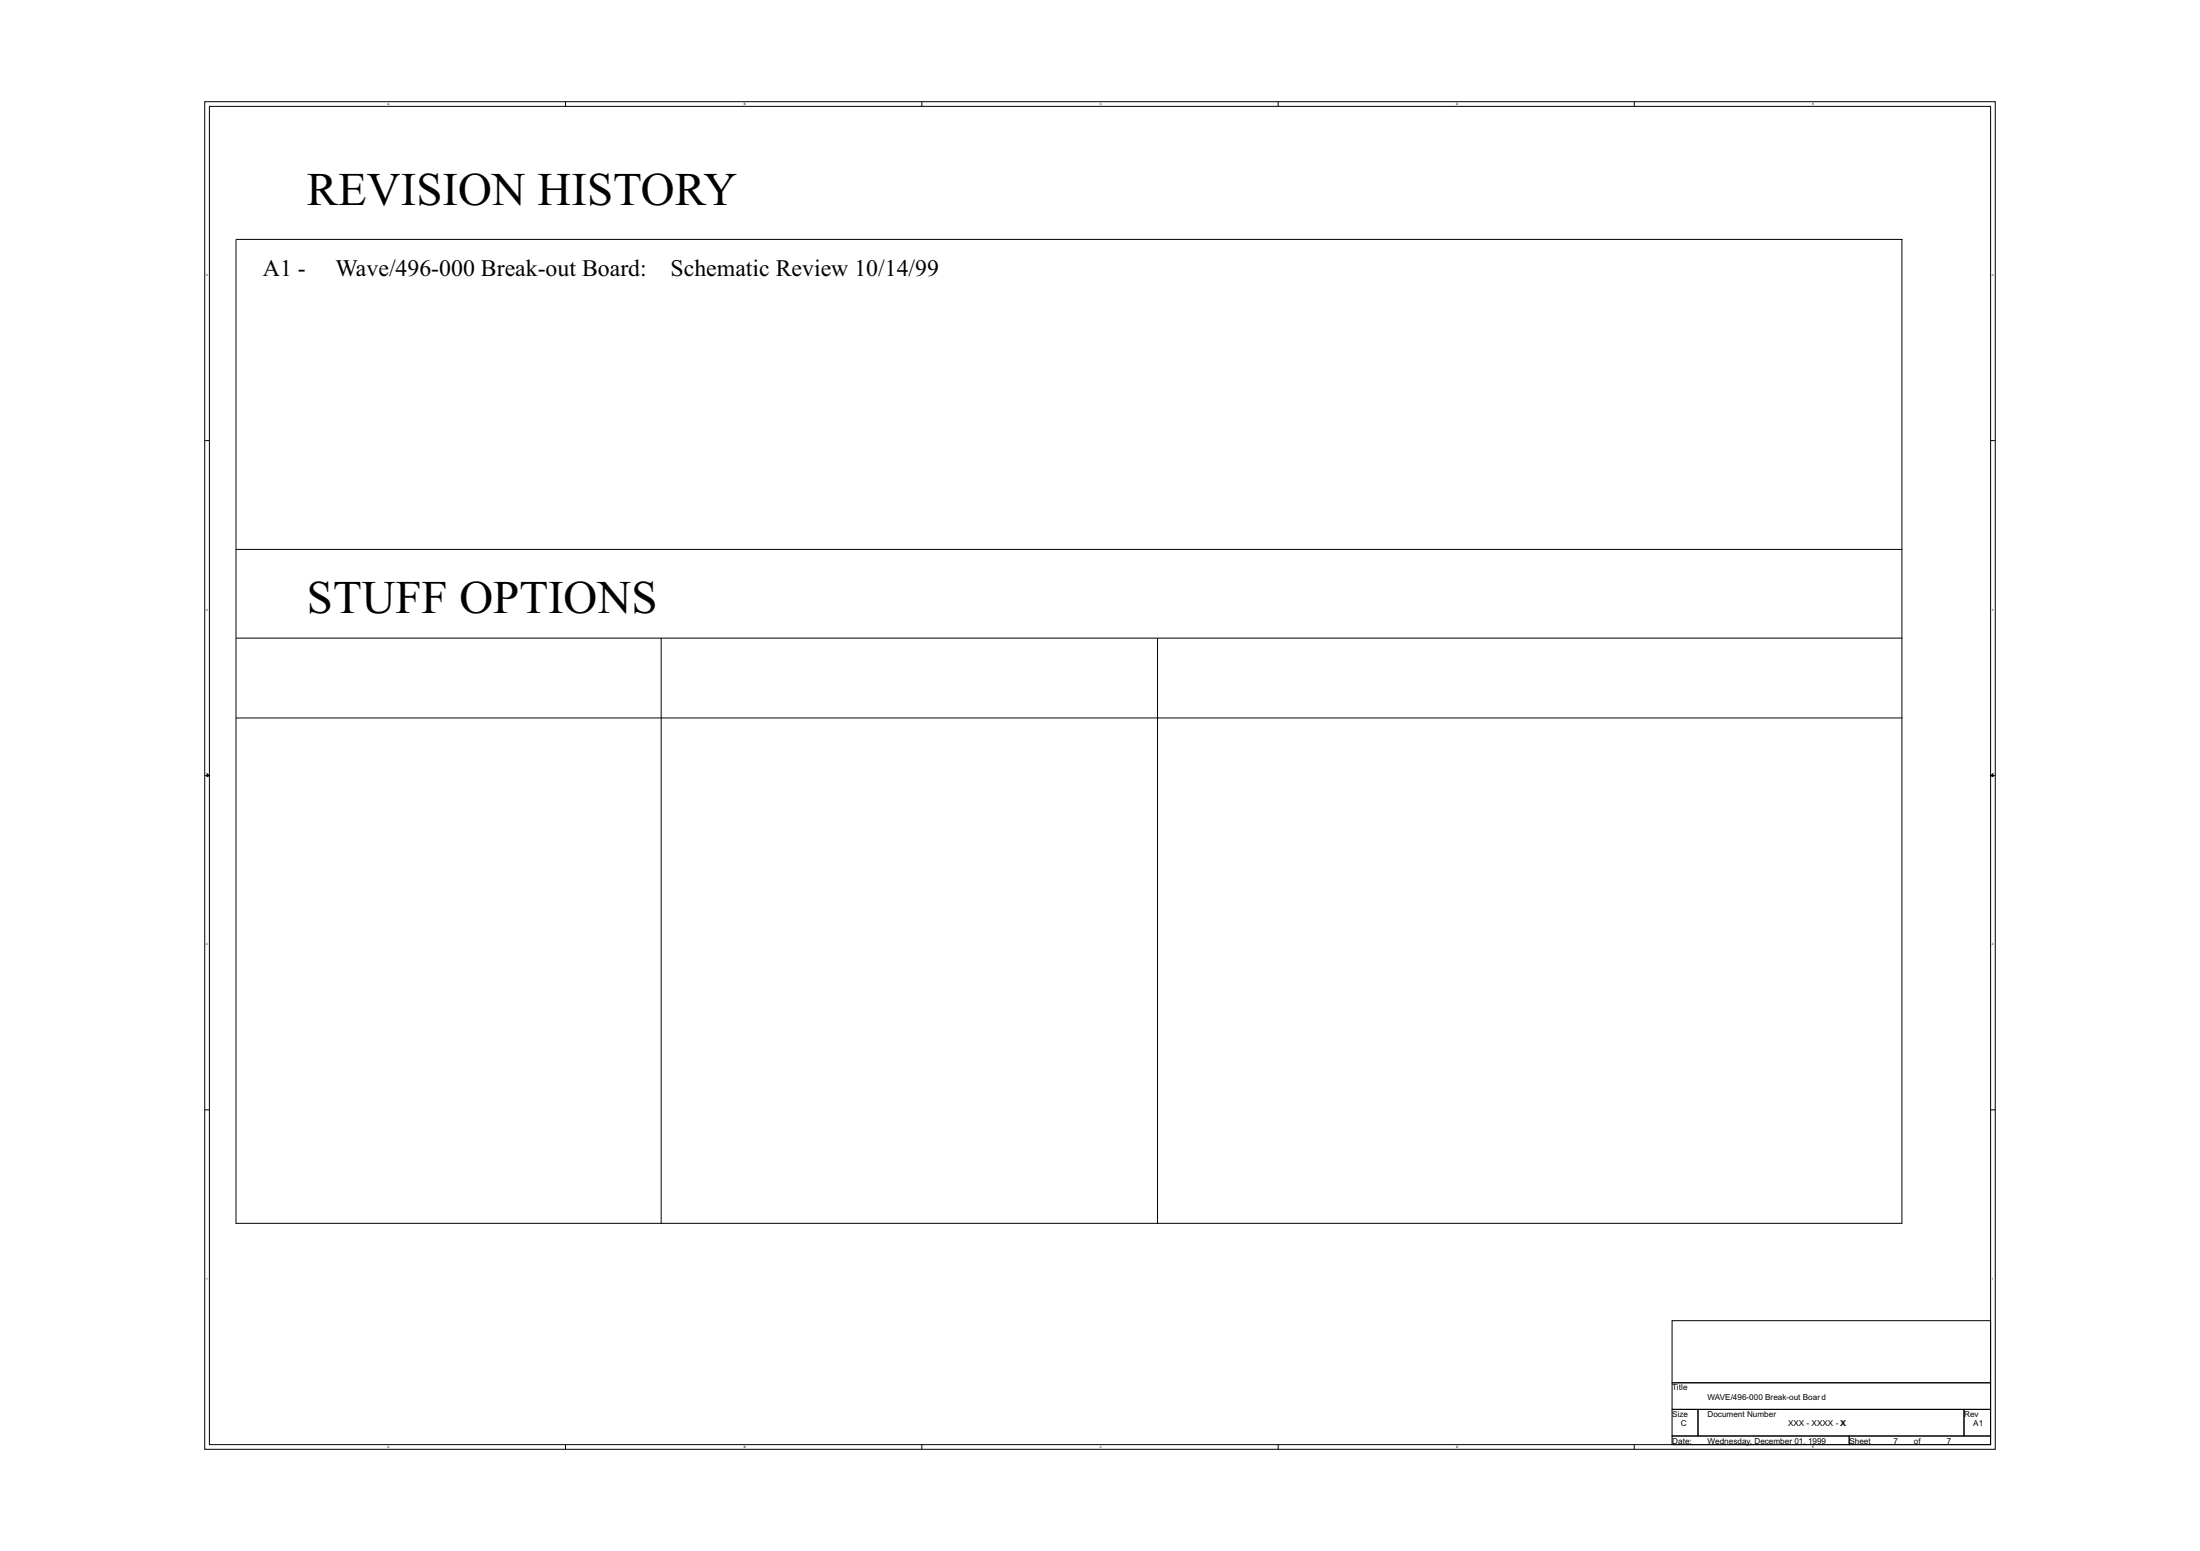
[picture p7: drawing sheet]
<svg xmlns="http://www.w3.org/2000/svg" width="210mm" height="148mm" viewBox="0 0 210 148" stroke-linecap="round" stroke-linejoin="round" font-family="sans-serif">
<g fill="none" stroke="#010202" stroke-width=".1">
<path d="M19.5 9.7h171v128.6h-171zM20 10.1h170v127.8h-170zM54 9.7v.4M88 9.7v.4M122 9.7v.4M156 9.7v.4M19.5 42h.5M190 42h.5M19.5 74h.5M190 74h.5M54 137.9v.4M88 137.9v.4"/>
<path d="M122 137.9v.4M156 137.9v.4M159.6 126h30.4v5.9h-30.4z"/>
</g>
<path d="M19.8 73.8l.2 .2-.2 .1z" fill="#010202"/>
<path d="M19.8 73.8l.2 .2-.2 .1z" fill="none" stroke="#010202" stroke-width=".1"/>
<path d="M190 74l.2-.2v.3z" fill="#010202"/>
<g fill="none" stroke="#010202" stroke-width=".1">
<path d="M181.5 22.8v93.9M181.6 22.8h-159.1v94M22.5 52.4h159.1M22.5 60.9h159.1M22.5 68.5h159.1M63.1 60.9v55.9M110.5 60.9v55.9M190 74l.2-.2v.3zM19.5 105.9h.5M22.5 116.7h159.1M190 105.9h.5M159.6 131.9h30.4v2.6h-30.4z"/>
<path d="M159.6 134.5h2.5v2.5h-2.5zM159.6 137h16.9v.9h-16.9zM162.1 134.5h25.4v2.5h-25.4zM176.5 137h13.5v.9h-13.5zM187.5 134.5h2.5v2.5h-2.5z"/>
</g>
<g font-size="4.5" fill="#010202">
<text x="29.3" y="19.6">REVISION HISTORY</text>
<text x="29.3" y="58.5">STUFF OPTIONS</text>
</g>
<g font-size="2.3" fill="#010202">
<text x="25.1" y="26.3">A1 -</text>
<text x="32" y="26.3">Wave/496-000 Break-out Board:</text>
<text x="64" y="26.3">Schematic Review 10/14/99</text>
</g>
<g font-size=".8" fill="#010202">
<text x="159.6" y="132.7">Title</text>
<text x="159.6" y="135.2">Size</text>
<text x="159.6" y="137.8">Date:</text>
<text x="160.5" y="136">C</text>
<text x="163" y="133.6">WAVE/496-000 Break-out Boar d</text>
<text x="163" y="137.8">Wednesday, December 01, 1999</text>
<text x="163" y="135.2">Document Number</text>
<text x="170.7" y="136">XXX - XXXX - X</text>
<text x="176.5" y="137.8">Sheet</text>
<text x="180.7" y="137.8">7</text>
<text x="182.7" y="137.8">of</text>
<text x="185.8" y="137.8">7</text>
<text x="187.5" y="135.2">Rev</text>
<text x="188.4" y="136">A1</text>
</g>
<g font-size=".3" fill="#010202">
<text x="37" y="10">A</text>
<text x="71" y="10">B</text>
<text x="105" y="10">C</text>
<text x="139" y="10">D</text>
<text x="173" y="10">E</text>
<text x="19.7" y="26.3">4</text>
<text x="190.1" y="26.3">4</text>
<text x="19.7" y="58.3">3</text>
<text x="190.1" y="58.3">3</text>
<text x="19.7" y="90.2">2</text>
<text x="190.1" y="90.2">2</text>
<text x="19.7" y="122.1">1</text>
<text x="190.1" y="122.1">1</text>
<text x="37" y="138.2">A</text>
<text x="71" y="138.2">B</text>
<text x="105" y="138.2">C</text>
<text x="139" y="138.2">D</text>
<text x="173" y="138.2">E</text>
</g>
</svg>
